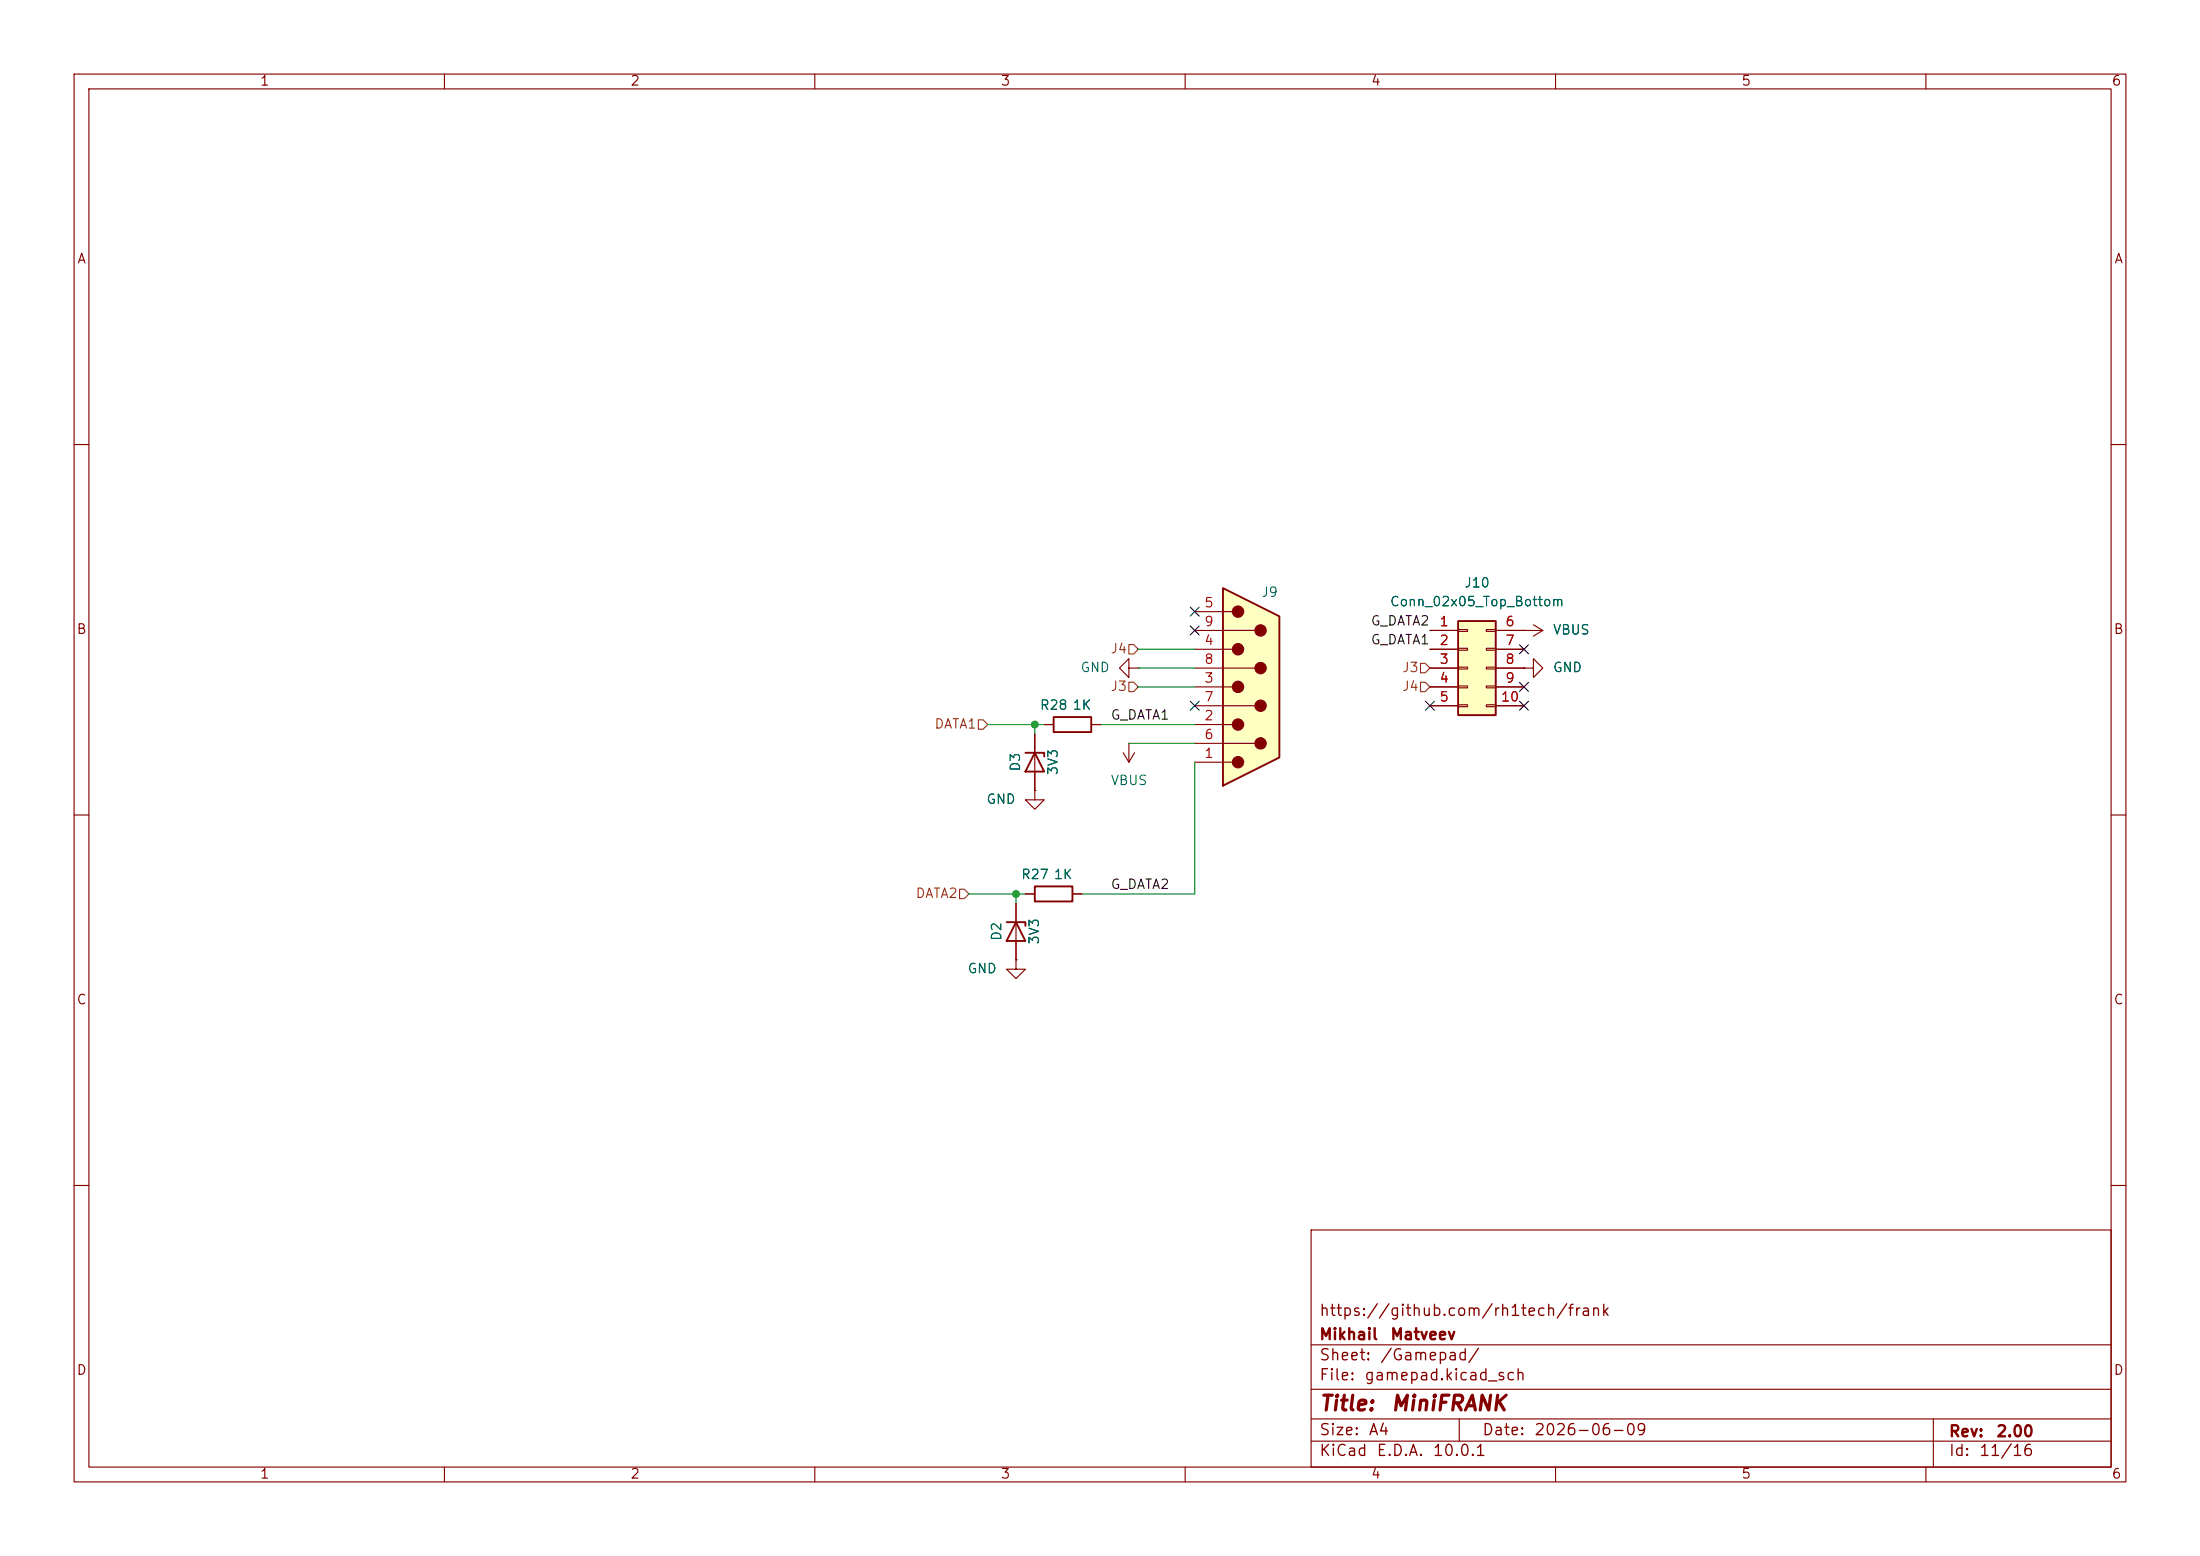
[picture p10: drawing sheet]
(kicad_sch
 (version 20260306)
 (generator "eeschema")
 (generator_version "10.0")
 (paper "A4")
 (title_block
  (title "${NAME}")
  (date "${DATE}")
  (rev "${VERSION}")
  (company "Mikhail Matveev")
  (comment 1 "https://github.com/rh1tech/frank"))
 (lib_symbols
  (symbol "FRANK:Conn_02x05_Top_Bottom"
   (pin_names
    (offset 1.016) (hide yes)) (exclude_from_sim no) (in_bom yes) (on_board yes)
   (in_pos_files yes)
   (duplicate_pin_numbers_are_jumpers no)
   (property "Reference" "J" (at 1.27 7.62 0) (show_name no) (do_not_autoplace no) (effects (font (size 1.27 1.27))))
   (property "Value" "Conn_02x05_Top_Bottom" (at 1.27 -7.62 0) (show_name no) (do_not_autoplace no) (effects (font (size 1.27 1.27))))
   (property "Footprint" "" (at 0 0 0) (show_name no) (do_not_autoplace no) (hide yes) (effects (font (size 1.27 1.27))))
   (property "Datasheet" "" (at 0 0 0) (show_name no) (do_not_autoplace no) (hide yes) (effects (font (size 1.27 1.27))))
   (property "Description" "Generic connector, double row, 02x05, top/bottom pin numbering scheme (row 1: 1...pins_per_row, row2: pins_per_row+1 ... num_pins), script generated (kicad-library-utils/schlib/autogen/connector/)" (at 0 0 0) (show_name no) (do_not_autoplace no) (hide yes) (effects (font (size 1.27 1.27))))
   (symbol "Conn_02x05_Top_Bottom_1_1"
    (rectangle (start -1.27 6.35) (end 3.81 -6.35) (stroke (width 0.254) (type default)) (fill (type background)))
    (rectangle (start -1.27 5.207) (end 0 4.953) (stroke (width 0.1524) (type default)) (fill (type none)))
    (rectangle (start -1.27 2.667) (end 0 2.413) (stroke (width 0.1524) (type default)) (fill (type none)))
    (rectangle (start -1.27 0.127) (end 0 -0.127) (stroke (width 0.1524) (type default)) (fill (type none)))
    (rectangle (start -1.27 -2.413) (end 0 -2.667) (stroke (width 0.1524) (type default)) (fill (type none)))
    (rectangle (start -1.27 -4.953) (end 0 -5.207) (stroke (width 0.1524) (type default)) (fill (type none)))
    (rectangle (start 3.81 5.207) (end 2.54 4.953) (stroke (width 0.1524) (type default)) (fill (type none)))
    (rectangle (start 3.81 2.667) (end 2.54 2.413) (stroke (width 0.1524) (type default)) (fill (type none)))
    (rectangle (start 3.81 0.127) (end 2.54 -0.127) (stroke (width 0.1524) (type default)) (fill (type none)))
    (rectangle (start 3.81 -2.413) (end 2.54 -2.667) (stroke (width 0.1524) (type default)) (fill (type none)))
    (rectangle (start 3.81 -4.953) (end 2.54 -5.207) (stroke (width 0.1524) (type default)) (fill (type none)))
    (pin passive line (at -5.08 5.08 0) (length 3.81) (name "Pin_1" (effects (font (size 1.27 1.27)))) (number "1" (effects (font (size 1.27 1.27)))))
    (pin passive line (at -5.08 2.54 0) (length 3.81) (name "Pin_2" (effects (font (size 1.27 1.27)))) (number "2" (effects (font (size 1.27 1.27)))))
    (pin passive line (at -5.08 0 0) (length 3.81) (name "Pin_3" (effects (font (size 1.27 1.27)))) (number "3" (effects (font (size 1.27 1.27)))))
    (pin passive line (at -5.08 -2.54 0) (length 3.81) (name "Pin_4" (effects (font (size 1.27 1.27)))) (number "4" (effects (font (size 1.27 1.27)))))
    (pin passive line (at -5.08 -5.08 0) (length 3.81) (name "Pin_5" (effects (font (size 1.27 1.27)))) (number "5" (effects (font (size 1.27 1.27)))))
    (pin passive line (at 7.62 5.08 180) (length 3.81) (name "Pin_6" (effects (font (size 1.27 1.27)))) (number "6" (effects (font (size 1.27 1.27)))))
    (pin passive line (at 7.62 2.54 180) (length 3.81) (name "Pin_7" (effects (font (size 1.27 1.27)))) (number "7" (effects (font (size 1.27 1.27)))))
    (pin passive line (at 7.62 0 180) (length 3.81) (name "Pin_8" (effects (font (size 1.27 1.27)))) (number "8" (effects (font (size 1.27 1.27)))))
    (pin passive line (at 7.62 -2.54 180) (length 3.81) (name "Pin_9" (effects (font (size 1.27 1.27)))) (number "9" (effects (font (size 1.27 1.27)))))
    (pin passive line (at 7.62 -5.08 180) (length 3.81) (name "Pin_10" (effects (font (size 1.27 1.27)))) (number "10" (effects (font (size 1.27 1.27))))))
   (embedded_fonts no))
  (symbol "FRANK:DB9_Male_Small"
   (pin_names
    (offset 1.016) (hide yes)) (exclude_from_sim no) (in_bom yes) (on_board yes)
   (in_pos_files yes)
   (duplicate_pin_numbers_are_jumpers no)
   (property "Reference" "JOY1" (at 1.27 12.7 0) (show_name no) (do_not_autoplace no) (effects (font (size 1.27 1.27)) (justify left)))
   (property "Value" "Joystick" (at -2.54 15.24 0) (show_name no) (do_not_autoplace no) (hide yes) (effects (font (size 1.27 1.27)) (justify left)))
   (property "Footprint" "LIBS:DSUB-9" (at 0 0 0) (show_name no) (do_not_autoplace no) (hide yes) (effects (font (size 1.27 1.27))))
   (property "Datasheet" "" (at 0 0 0) (show_name no) (do_not_autoplace no) (hide yes) (effects (font (size 1.27 1.27))))
   (property "Description" "" (at 0 0 0) (show_name no) (do_not_autoplace no) (hide yes) (effects (font (size 1.27 1.27))))
   (symbol "DB9_Male_Small_0_1"
    (polyline (pts (xy -3.81 10.16) (xy -2.54 10.16)) (stroke (width 0) (type default)) (fill (type none)))
    (polyline (pts (xy -3.81 7.62) (xy 0.508 7.62)) (stroke (width 0) (type default)) (fill (type none)))
    (polyline (pts (xy -3.81 5.08) (xy -2.54 5.08)) (stroke (width 0) (type default)) (fill (type none)))
    (polyline (pts (xy -3.81 2.54) (xy 0.508 2.54)) (stroke (width 0) (type default)) (fill (type none)))
    (polyline (pts (xy -3.81 0) (xy -2.54 0)) (stroke (width 0) (type default)) (fill (type none)))
    (polyline (pts (xy -3.81 -2.54) (xy 0.508 -2.54)) (stroke (width 0) (type default)) (fill (type none)))
    (polyline (pts (xy -3.81 -5.08) (xy -2.54 -5.08)) (stroke (width 0) (type default)) (fill (type none)))
    (polyline (pts (xy -3.81 -7.62) (xy 0.508 -7.62)) (stroke (width 0) (type default)) (fill (type none)))
    (polyline (pts (xy -3.81 -10.16) (xy -2.54 -10.16)) (stroke (width 0) (type default)) (fill (type none)))
    (polyline (pts (xy -3.81 -13.335) (xy -3.81 13.335) (xy 3.81 9.525) (xy 3.81 -9.525) (xy -3.81 -13.335)) (stroke (width 0.254) (type default)) (fill (type background)))
    (circle (center -1.778 10.16) (radius 0.762) (stroke (width 0) (type default)) (fill (type outline)))
    (circle (center -1.778 5.08) (radius 0.762) (stroke (width 0) (type default)) (fill (type outline)))
    (circle (center -1.778 0) (radius 0.762) (stroke (width 0) (type default)) (fill (type outline)))
    (circle (center -1.778 -5.08) (radius 0.762) (stroke (width 0) (type default)) (fill (type outline)))
    (circle (center -1.778 -10.16) (radius 0.762) (stroke (width 0) (type default)) (fill (type outline)))
    (circle (center 1.27 7.62) (radius 0.762) (stroke (width 0) (type default)) (fill (type outline)))
    (circle (center 1.27 2.54) (radius 0.762) (stroke (width 0) (type default)) (fill (type outline)))
    (circle (center 1.27 -2.54) (radius 0.762) (stroke (width 0) (type default)) (fill (type outline)))
    (circle (center 1.27 -7.62) (radius 0.762) (stroke (width 0) (type default)) (fill (type outline))))
   (symbol "DB9_Male_Small_1_1"
    (pin passive line (at -7.62 -10.16 0) (length 3.81) (name "1" (effects (font (size 1.27 1.27)))) (number "1" (effects (font (size 1.27 1.27)))))
    (pin passive line (at -7.62 -5.08 0) (length 3.81) (name "2" (effects (font (size 1.27 1.27)))) (number "2" (effects (font (size 1.27 1.27)))))
    (pin passive line (at -7.62 0 0) (length 3.81) (name "3" (effects (font (size 1.27 1.27)))) (number "3" (effects (font (size 1.27 1.27)))))
    (pin passive line (at -7.62 5.08 0) (length 3.81) (name "4" (effects (font (size 1.27 1.27)))) (number "4" (effects (font (size 1.27 1.27)))))
    (pin passive line (at -7.62 10.16 0) (length 3.81) (name "5" (effects (font (size 1.27 1.27)))) (number "5" (effects (font (size 1.27 1.27)))))
    (pin passive line (at -7.62 -7.62 0) (length 3.81) (name "6" (effects (font (size 1.27 1.27)))) (number "6" (effects (font (size 1.27 1.27)))))
    (pin passive line (at -7.62 -2.54 0) (length 3.81) (name "7" (effects (font (size 1.27 1.27)))) (number "7" (effects (font (size 1.27 1.27)))))
    (pin passive line (at -7.62 2.54 0) (length 3.81) (name "8" (effects (font (size 1.27 1.27)))) (number "8" (effects (font (size 1.27 1.27)))))
    (pin passive line (at -7.62 7.62 0) (length 3.81) (name "9" (effects (font (size 1.27 1.27)))) (number "9" (effects (font (size 1.27 1.27))))))
   (embedded_fonts no))
  (symbol "FRANK:D_Zener"
   (pin_numbers (hide yes))
   (pin_names
    (offset 1.016) (hide yes)) (exclude_from_sim no) (in_bom yes) (on_board yes)
   (in_pos_files yes)
   (duplicate_pin_numbers_are_jumpers no)
   (property "Reference" "D" (at 0 2.54 0) (show_name no) (do_not_autoplace no) (effects (font (size 1.27 1.27))))
   (property "Value" "D_Zener" (at 0 -2.54 0) (show_name no) (do_not_autoplace no) (effects (font (size 1.27 1.27))))
   (property "Footprint" "" (at 0 0 0) (show_name no) (do_not_autoplace no) (hide yes) (effects (font (size 1.27 1.27))))
   (property "Datasheet" "" (at 0 0 0) (show_name no) (do_not_autoplace no) (hide yes) (effects (font (size 1.27 1.27))))
   (property "Description" "Zener diode" (at 0 0 0) (show_name no) (do_not_autoplace no) (hide yes) (effects (font (size 1.27 1.27))))
   (symbol "D_Zener_0_1"
    (polyline (pts (xy -1.27 -1.27) (xy -1.27 1.27) (xy -0.762 1.27)) (stroke (width 0.254) (type default)) (fill (type none)))
    (polyline (pts (xy 1.27 0) (xy -1.27 0)) (stroke (width 0) (type default)) (fill (type none)))
    (polyline (pts (xy 1.27 -1.27) (xy 1.27 1.27) (xy -1.27 0) (xy 1.27 -1.27)) (stroke (width 0.254) (type default)) (fill (type none))))
   (symbol "D_Zener_1_1"
    (pin passive line (at -3.81 0 0) (length 2.54) (name "K" (effects (font (size 1.27 1.27)))) (number "1" (effects (font (size 1.27 1.27)))))
    (pin passive line (at 3.81 0 180) (length 2.54) (name "A" (effects (font (size 1.27 1.27)))) (number "2" (effects (font (size 1.27 1.27))))))
   (embedded_fonts no))
  (symbol "FRANK:GND"
   (power global)
   (pin_numbers (hide yes))
   (pin_names
    (offset 0) (hide yes)) (exclude_from_sim no) (in_bom yes) (on_board yes)
   (in_pos_files yes)
   (duplicate_pin_numbers_are_jumpers no)
   (property "Reference" "#PWR" (at 0 -6.35 0) (show_name no) (do_not_autoplace no) (hide yes) (effects (font (size 1.27 1.27))))
   (property "Value" "GND" (at 0 -3.81 0) (show_name no) (do_not_autoplace no) (effects (font (size 1.27 1.27))))
   (property "Footprint" "" (at 0 0 0) (show_name no) (do_not_autoplace no) (hide yes) (effects (font (size 1.27 1.27))))
   (property "Datasheet" "" (at 0 0 0) (show_name no) (do_not_autoplace no) (hide yes) (effects (font (size 1.27 1.27))))
   (property "Description" "Power symbol creates a global label with name \"GND\" , ground" (at 0 0 0) (show_name no) (do_not_autoplace no) (hide yes) (effects (font (size 1.27 1.27))))
   (symbol "GND_0_1"
    (polyline (pts (xy 0 0) (xy 0 -1.27) (xy 1.27 -1.27) (xy 0 -2.54) (xy -1.27 -1.27) (xy 0 -1.27)) (stroke (width 0) (type default)) (fill (type none))))
   (symbol "GND_1_1"
    (pin power_in line (at 0 0 270) (length 0) (name "" (effects (font (size 1.27 1.27)))) (number "1" (effects (font (size 1.27 1.27))))))
   (embedded_fonts no))
  (symbol "FRANK:R"
   (pin_numbers (hide yes))
   (pin_names
    (offset 0)) (exclude_from_sim no) (in_bom yes) (on_board yes)
   (in_pos_files yes)
   (duplicate_pin_numbers_are_jumpers no)
   (property "Reference" "R" (at 2.032 0 90) (show_name no) (do_not_autoplace no) (effects (font (size 1.27 1.27))))
   (property "Value" "R" (at 0 0 90) (show_name no) (do_not_autoplace no) (effects (font (size 1.27 1.27))))
   (property "Footprint" "" (at -1.778 0 90) (show_name no) (do_not_autoplace no) (hide yes) (effects (font (size 1.27 1.27))))
   (property "Datasheet" "" (at 0 0 0) (show_name no) (do_not_autoplace no) (hide yes) (effects (font (size 1.27 1.27))))
   (property "Description" "Resistor" (at 0 0 0) (show_name no) (do_not_autoplace no) (hide yes) (effects (font (size 1.27 1.27))))
   (symbol "R_0_1"
    (rectangle (start -1.016 -2.54) (end 1.016 2.54) (stroke (width 0.254) (type default)) (fill (type none))))
   (symbol "R_1_1"
    (pin passive line (at 0 3.81 270) (length 1.27) (name "" (effects (font (size 1.27 1.27)))) (number "1" (effects (font (size 1.27 1.27)))))
    (pin passive line (at 0 -3.81 90) (length 1.27) (name "" (effects (font (size 1.27 1.27)))) (number "2" (effects (font (size 1.27 1.27))))))
   (embedded_fonts no))
  (symbol "FRANK:VBUS"
   (power global)
   (pin_numbers (hide yes))
   (pin_names
    (offset 0) (hide yes)) (exclude_from_sim no) (in_bom yes) (on_board yes)
   (in_pos_files yes)
   (duplicate_pin_numbers_are_jumpers no)
   (property "Reference" "#PWR" (at 0 -3.81 0) (show_name no) (do_not_autoplace no) (hide yes) (effects (font (size 1.27 1.27))))
   (property "Value" "VBUS" (at 0 3.556 0) (show_name no) (do_not_autoplace no) (effects (font (size 1.27 1.27))))
   (property "Footprint" "" (at 0 0 0) (show_name no) (do_not_autoplace no) (hide yes) (effects (font (size 1.27 1.27))))
   (property "Datasheet" "" (at 0 0 0) (show_name no) (do_not_autoplace no) (hide yes) (effects (font (size 1.27 1.27))))
   (property "Description" "Power symbol creates a global label with name \"VBUS\"" (at 0 0 0) (show_name no) (do_not_autoplace no) (hide yes) (effects (font (size 1.27 1.27))))
   (symbol "VBUS_0_1"
    (polyline (pts (xy -0.762 1.27) (xy 0 2.54)) (stroke (width 0) (type default)) (fill (type none)))
    (polyline (pts (xy 0 2.54) (xy 0.762 1.27)) (stroke (width 0) (type default)) (fill (type none)))
    (polyline (pts (xy 0 0) (xy 0 2.54)) (stroke (width 0) (type default)) (fill (type none))))
   (symbol "VBUS_1_1"
    (pin power_in line (at 0 0 90) (length 0) (name "" (effects (font (size 1.27 1.27)))) (number "1" (effects (font (size 1.27 1.27))))))
   (embedded_fonts no)))
 (junction
  (at 139.7 97.79)
  (diameter 0)
  (color 0 0 0 0))
 (junction
  (at 137.16 120.65)
  (diameter 0)
  (color 0 0 0 0))
 (no_connect
  (at 161.29 85.09))
 (no_connect
  (at 161.29 82.55))
 (no_connect
  (at 161.29 95.25))
 (no_connect
  (at 193.04 95.25))
 (no_connect
  (at 205.74 92.71))
 (no_connect
  (at 205.74 87.63))
 (no_connect
  (at 205.74 95.25))
 (wire
  (pts (xy 153.67 92.71) (xy 161.29 92.71))
  (stroke (width 0) (type default)))
 (wire
  (pts (xy 153.67 87.63) (xy 161.29 87.63))
  (stroke (width 0) (type default)))
 (wire
  (pts (xy 152.4 100.33) (xy 161.29 100.33))
  (stroke (width 0) (type default)))
 (wire
  (pts (xy 139.7 97.79) (xy 139.7 99.06))
  (stroke (width 0) (type default)))
 (wire
  (pts (xy 138.43 120.65) (xy 137.16 120.65))
  (stroke (width 0) (type default)))
 (wire
  (pts (xy 146.05 120.65) (xy 161.29 120.65))
  (stroke (width 0) (type default)))
 (wire
  (pts (xy 133.35 97.79) (xy 139.7 97.79))
  (stroke (width 0) (type default)))
 (wire
  (pts (xy 161.29 120.65) (xy 161.29 102.87))
  (stroke (width 0) (type default)))
 (wire
  (pts (xy 140.97 97.79) (xy 139.7 97.79))
  (stroke (width 0) (type default)))
 (wire
  (pts (xy 153.67 90.17) (xy 161.29 90.17))
  (stroke (width 0) (type default)))
 (wire
  (pts (xy 130.81 120.65) (xy 137.16 120.65))
  (stroke (width 0) (type default)))
 (wire
  (pts (xy 137.16 120.65) (xy 137.16 121.92))
  (stroke (width 0) (type default)))
 (wire
  (pts (xy 148.59 97.79) (xy 161.29 97.79))
  (stroke (width 0) (type default)))
 (label "G_DATA2"
  (at 193.04 85.09 180)
  (effects (font (size 1.27 1.27)) (justify right bottom)))
 (label "G_DATA2"
  (at 149.86 120.65 0)
  (effects (font (size 1.27 1.27)) (justify left bottom)))
 (label "G_DATA1"
  (at 149.86 97.79 0)
  (effects (font (size 1.27 1.27)) (justify left bottom)))
 (label "G_DATA1"
  (at 193.04 87.63 180)
  (effects (font (size 1.27 1.27)) (justify right bottom)))
 (hierarchical_label "J4"
  (shape input)
  (at 193.04 92.71 180)
  (effects (font (size 1.27 1.27)) (justify right)))
 (hierarchical_label "DATA2"
  (shape input)
  (at 130.81 120.65 180)
  (effects (font (size 1.27 1.27)) (justify right)))
 (hierarchical_label "J4"
  (shape input)
  (at 153.67 87.63 180)
  (effects (font (size 1.27 1.27)) (justify right)))
 (hierarchical_label "J3"
  (shape input)
  (at 153.67 92.71 180)
  (effects (font (size 1.27 1.27)) (justify right)))
 (hierarchical_label "DATA1"
  (shape input)
  (at 133.35 97.79 180)
  (effects (font (size 1.27 1.27)) (justify right)))
 (hierarchical_label "J3"
  (shape input)
  (at 193.04 90.17 180)
  (effects (font (size 1.27 1.27)) (justify right)))
 (symbol
  (lib_id "FRANK:GND")
  (at 139.7 106.68 0)
  (unit 1)
  (body_style 1)
  (exclude_from_sim no)
  (in_bom yes)
  (on_board yes)
  (in_pos_files yes)
  (dnp no)
  (property "Reference" "#PWR0106" (at 139.7 113.03 0) (hide yes) (show_name no) (do_not_autoplace no) (effects (font (size 1.27 1.27))))
  (property "Value" "GND" (at 137.16 107.95 0) (show_name no) (do_not_autoplace no) (effects (font (size 1.27 1.27)) (justify right)))
  (property "Footprint" "" (at 139.7 106.68 0) (hide yes) (show_name no) (do_not_autoplace no) (effects (font (size 1.27 1.27))))
  (property "Datasheet" "" (at 139.7 106.68 0) (hide yes) (show_name no) (do_not_autoplace no) (effects (font (size 1.27 1.27))))
  (property "Description" "Power symbol creates a global label with name \"GND\" , ground" (at 139.7 106.68 0) (hide yes) (show_name no) (do_not_autoplace no) (effects (font (size 1.27 1.27))))
  (pin "1"))
 (symbol
  (lib_id "FRANK:VBUS")
  (at 205.74 85.09 270)
  (unit 1)
  (body_style 1)
  (exclude_from_sim no)
  (in_bom yes)
  (on_board yes)
  (in_pos_files yes)
  (dnp no)
  (fields_autoplaced yes)
  (property "Reference" "#PWR0109" (at 201.93 85.09 0) (hide yes) (show_name no) (do_not_autoplace no) (effects (font (size 1.27 1.27))))
  (property "Value" "VBUS" (at 209.55 85.0899 90) (show_name no) (do_not_autoplace no) (effects (font (size 1.27 1.27)) (justify left)))
  (property "Footprint" "" (at 205.74 85.09 0) (hide yes) (show_name no) (do_not_autoplace no) (effects (font (size 1.27 1.27))))
  (property "Datasheet" "" (at 205.74 85.09 0) (hide yes) (show_name no) (do_not_autoplace no) (effects (font (size 1.27 1.27))))
  (property "Description" "Power symbol creates a global label with name \"VBUS\"" (at 205.74 85.09 0) (hide yes) (show_name no) (do_not_autoplace no) (effects (font (size 1.27 1.27))))
  (pin "1"))
 (symbol
  (lib_id "FRANK:GND")
  (at 205.74 90.17 90)
  (unit 1)
  (body_style 1)
  (exclude_from_sim no)
  (in_bom yes)
  (on_board yes)
  (in_pos_files yes)
  (dnp no)
  (fields_autoplaced yes)
  (property "Reference" "#PWR0110" (at 212.09 90.17 0) (hide yes) (show_name no) (do_not_autoplace no) (effects (font (size 1.27 1.27))))
  (property "Value" "GND" (at 209.55 90.1699 90) (show_name no) (do_not_autoplace no) (effects (font (size 1.27 1.27)) (justify right)))
  (property "Footprint" "" (at 205.74 90.17 0) (hide yes) (show_name no) (do_not_autoplace no) (effects (font (size 1.27 1.27))))
  (property "Datasheet" "" (at 205.74 90.17 0) (hide yes) (show_name no) (do_not_autoplace no) (effects (font (size 1.27 1.27))))
  (property "Description" "Power symbol creates a global label with name \"GND\" , ground" (at 205.74 90.17 0) (hide yes) (show_name no) (do_not_autoplace no) (effects (font (size 1.27 1.27))))
  (pin "1"))
 (symbol
  (lib_id "FRANK:D_Zener")
  (at 139.7 102.87 270)
  (unit 1)
  (body_style 1)
  (exclude_from_sim no)
  (in_bom yes)
  (on_board yes)
  (in_pos_files yes)
  (dnp no)
  (property "Reference" "D3" (at 137.16 102.87 0) (show_name no) (do_not_autoplace no) (effects (font (size 1.27 1.27))))
  (property "Value" "3V3" (at 142.24 102.87 0) (show_name no) (do_not_autoplace no) (effects (font (size 1.27 1.27))))
  (property "Footprint" "FRANK:D_SOD-323" (at 139.7 102.87 0) (hide yes) (show_name no) (do_not_autoplace no) (effects (font (size 1.27 1.27))))
  (property "Datasheet" "" (at 139.7 102.87 0) (hide yes) (show_name no) (do_not_autoplace no) (effects (font (size 1.27 1.27))))
  (property "Description" "Zener diode" (at 139.7 102.87 0) (hide yes) (show_name no) (do_not_autoplace no) (effects (font (size 1.27 1.27))))
  (property "AliExpress" "https://www.aliexpress.com/item/1005006143480992.html" (at 139.7 102.87 0) (hide yes) (show_name no) (do_not_autoplace no) (effects (font (size 1.27 1.27))))
  (pin "1")
  (pin "2"))
 (symbol
  (lib_id "FRANK:VBUS")
  (at 152.4 100.33 180)
  (unit 1)
  (body_style 1)
  (exclude_from_sim no)
  (in_bom yes)
  (on_board yes)
  (in_pos_files yes)
  (dnp no)
  (fields_autoplaced yes)
  (property "Reference" "#PWR0107" (at 152.4 96.52 0) (hide yes) (show_name no) (do_not_autoplace no) (effects (font (size 1.27 1.27))))
  (property "Value" "VBUS" (at 152.4 105.41 0) (show_name no) (do_not_autoplace no) (effects (font (size 1.27 1.27))))
  (property "Footprint" "" (at 152.4 100.33 0) (hide yes) (show_name no) (do_not_autoplace no) (effects (font (size 1.27 1.27))))
  (property "Datasheet" "" (at 152.4 100.33 0) (hide yes) (show_name no) (do_not_autoplace no) (effects (font (size 1.27 1.27))))
  (property "Description" "Power symbol creates a global label with name \"VBUS\"" (at 152.4 100.33 0) (hide yes) (show_name no) (do_not_autoplace no) (effects (font (size 1.27 1.27))))
  (pin "1"))
 (symbol
  (lib_id "FRANK:DB9_Male_Small")
  (at 168.91 92.71 0)
  (unit 1)
  (body_style 1)
  (exclude_from_sim no)
  (in_bom yes)
  (on_board yes)
  (in_pos_files yes)
  (dnp no)
  (property "Reference" "J9" (at 170.18 80.01 0) (show_name no) (do_not_autoplace no) (effects (font (size 1.27 1.27)) (justify left)))
  (property "Value" "GP2" (at 166.37 77.47 0) (hide yes) (show_name no) (do_not_autoplace no) (effects (font (size 1.27 1.27)) (justify left)))
  (property "Footprint" "FRANK:DSUB-9_Male_TopMount" (at 168.91 92.71 0) (hide yes) (show_name no) (do_not_autoplace no) (effects (font (size 1.27 1.27))))
  (property "Datasheet" "" (at 168.91 92.71 0) (hide yes) (show_name no) (do_not_autoplace no) (effects (font (size 1.27 1.27))))
  (property "Description" "" (at 168.91 92.71 0) (hide yes) (show_name no) (do_not_autoplace no) (effects (font (size 1.27 1.27))))
  (property "AliExpress" "https://www.aliexpress.com/item/4001214300548.html" (at 168.91 92.71 0) (hide yes) (show_name no) (do_not_autoplace no) (effects (font (size 1.27 1.27))))
  (pin "1")
  (pin "2")
  (pin "3")
  (pin "4")
  (pin "5")
  (pin "6")
  (pin "7")
  (pin "8")
  (pin "9"))
 (symbol
  (lib_id "FRANK:GND")
  (at 137.16 129.54 0)
  (unit 1)
  (body_style 1)
  (exclude_from_sim no)
  (in_bom yes)
  (on_board yes)
  (in_pos_files yes)
  (dnp no)
  (property "Reference" "#PWR0105" (at 137.16 135.89 0) (hide yes) (show_name no) (do_not_autoplace no) (effects (font (size 1.27 1.27))))
  (property "Value" "GND" (at 134.62 130.81 0) (show_name no) (do_not_autoplace no) (effects (font (size 1.27 1.27)) (justify right)))
  (property "Footprint" "" (at 137.16 129.54 0) (hide yes) (show_name no) (do_not_autoplace no) (effects (font (size 1.27 1.27))))
  (property "Datasheet" "" (at 137.16 129.54 0) (hide yes) (show_name no) (do_not_autoplace no) (effects (font (size 1.27 1.27))))
  (property "Description" "Power symbol creates a global label with name \"GND\" , ground" (at 137.16 129.54 0) (hide yes) (show_name no) (do_not_autoplace no) (effects (font (size 1.27 1.27))))
  (pin "1"))
 (symbol
  (lib_id "FRANK:GND")
  (at 153.67 90.17 270)
  (unit 1)
  (body_style 1)
  (exclude_from_sim no)
  (in_bom yes)
  (on_board yes)
  (in_pos_files yes)
  (dnp no)
  (fields_autoplaced yes)
  (property "Reference" "#PWR0108" (at 147.32 90.17 0) (hide yes) (show_name no) (do_not_autoplace no) (effects (font (size 1.27 1.27))))
  (property "Value" "GND" (at 149.86 90.1699 90) (show_name no) (do_not_autoplace no) (effects (font (size 1.27 1.27)) (justify right)))
  (property "Footprint" "" (at 153.67 90.17 0) (hide yes) (show_name no) (do_not_autoplace no) (effects (font (size 1.27 1.27))))
  (property "Datasheet" "" (at 153.67 90.17 0) (hide yes) (show_name no) (do_not_autoplace no) (effects (font (size 1.27 1.27))))
  (property "Description" "Power symbol creates a global label with name \"GND\" , ground" (at 153.67 90.17 0) (hide yes) (show_name no) (do_not_autoplace no) (effects (font (size 1.27 1.27))))
  (pin "1"))
 (symbol
  (lib_id "FRANK:D_Zener")
  (at 137.16 125.73 270)
  (unit 1)
  (body_style 1)
  (exclude_from_sim no)
  (in_bom yes)
  (on_board yes)
  (in_pos_files yes)
  (dnp no)
  (property "Reference" "D2" (at 134.62 125.73 0) (show_name no) (do_not_autoplace no) (effects (font (size 1.27 1.27))))
  (property "Value" "3V3" (at 139.7 125.73 0) (show_name no) (do_not_autoplace no) (effects (font (size 1.27 1.27))))
  (property "Footprint" "FRANK:D_SOD-323" (at 137.16 125.73 0) (hide yes) (show_name no) (do_not_autoplace no) (effects (font (size 1.27 1.27))))
  (property "Datasheet" "" (at 137.16 125.73 0) (hide yes) (show_name no) (do_not_autoplace no) (effects (font (size 1.27 1.27))))
  (property "Description" "Zener diode" (at 137.16 125.73 0) (hide yes) (show_name no) (do_not_autoplace no) (effects (font (size 1.27 1.27))))
  (property "AliExpress" "https://www.aliexpress.com/item/1005006143480992.html" (at 137.16 125.73 0) (hide yes) (show_name no) (do_not_autoplace no) (effects (font (size 1.27 1.27))))
  (pin "1")
  (pin "2"))
 (symbol
  (lib_id "FRANK:R")
  (at 142.24 120.65 90)
  (unit 1)
  (body_style 1)
  (exclude_from_sim no)
  (in_bom yes)
  (on_board yes)
  (in_pos_files yes)
  (dnp no)
  (property "Reference" "R27" (at 139.7 118.11 90) (show_name no) (do_not_autoplace no) (effects (font (size 1.27 1.27))))
  (property "Value" "1K" (at 143.51 118.11 90) (show_name no) (do_not_autoplace no) (effects (font (size 1.27 1.27))))
  (property "Footprint" "FRANK:R_0603_1608Metric" (at 142.24 122.428 90) (hide yes) (show_name no) (do_not_autoplace no) (effects (font (size 1.27 1.27))))
  (property "Datasheet" "" (at 142.24 120.65 0) (hide yes) (show_name no) (do_not_autoplace no) (effects (font (size 1.27 1.27))))
  (property "Description" "Resistor" (at 142.24 120.65 0) (hide yes) (show_name no) (do_not_autoplace no) (effects (font (size 1.27 1.27))))
  (property "AliExpress" "https://www.aliexpress.com/item/1005005945735199.html" (at 142.24 120.65 0) (hide yes) (show_name no) (do_not_autoplace no) (effects (font (size 1.27 1.27))))
  (pin "1")
  (pin "2"))
 (symbol
  (lib_id "FRANK:Conn_02x05_Top_Bottom")
  (at 198.12 90.17 0)
  (unit 1)
  (body_style 1)
  (exclude_from_sim no)
  (in_bom yes)
  (on_board yes)
  (in_pos_files yes)
  (dnp no)
  (fields_autoplaced yes)
  (property "Reference" "J10" (at 199.39 78.74 0) (show_name no) (do_not_autoplace no) (effects (font (size 1.27 1.27))))
  (property "Value" "Conn_02x05_Top_Bottom" (at 199.39 81.28 0) (show_name no) (do_not_autoplace no) (effects (font (size 1.27 1.27))))
  (property "Footprint" "FRANK:IDC-Header_2x05_P2.54mm_Vertical" (at 198.12 90.17 0) (hide yes) (show_name no) (do_not_autoplace no) (effects (font (size 1.27 1.27))))
  (property "Datasheet" "" (at 198.12 90.17 0) (hide yes) (show_name no) (do_not_autoplace no) (effects (font (size 1.27 1.27))))
  (property "Description" "Generic connector, double row, 02x05, top/bottom pin numbering scheme (row 1: 1...pins_per_row, row2: pins_per_row+1 ... num_pins), script generated (kicad-library-utils/schlib/autogen/connector/)" (at 198.12 90.17 0) (hide yes) (show_name no) (do_not_autoplace no) (effects (font (size 1.27 1.27))))
  (pin "6")
  (pin "2")
  (pin "8")
  (pin "10")
  (pin "7")
  (pin "1")
  (pin "5")
  (pin "3")
  (pin "4")
  (pin "9"))
 (symbol
  (lib_id "FRANK:R")
  (at 144.78 97.79 90)
  (unit 1)
  (body_style 1)
  (exclude_from_sim no)
  (in_bom yes)
  (on_board yes)
  (in_pos_files yes)
  (dnp no)
  (property "Reference" "R28" (at 142.24 95.25 90) (show_name no) (do_not_autoplace no) (effects (font (size 1.27 1.27))))
  (property "Value" "1K" (at 146.05 95.25 90) (show_name no) (do_not_autoplace no) (effects (font (size 1.27 1.27))))
  (property "Footprint" "FRANK:R_0603_1608Metric" (at 144.78 99.568 90) (hide yes) (show_name no) (do_not_autoplace no) (effects (font (size 1.27 1.27))))
  (property "Datasheet" "" (at 144.78 97.79 0) (hide yes) (show_name no) (do_not_autoplace no) (effects (font (size 1.27 1.27))))
  (property "Description" "Resistor" (at 144.78 97.79 0) (hide yes) (show_name no) (do_not_autoplace no) (effects (font (size 1.27 1.27))))
  (property "AliExpress" "https://www.aliexpress.com/item/1005005945735199.html" (at 144.78 97.79 0) (hide yes) (show_name no) (do_not_autoplace no) (effects (font (size 1.27 1.27))))
  (pin "1")
  (pin "2")))
